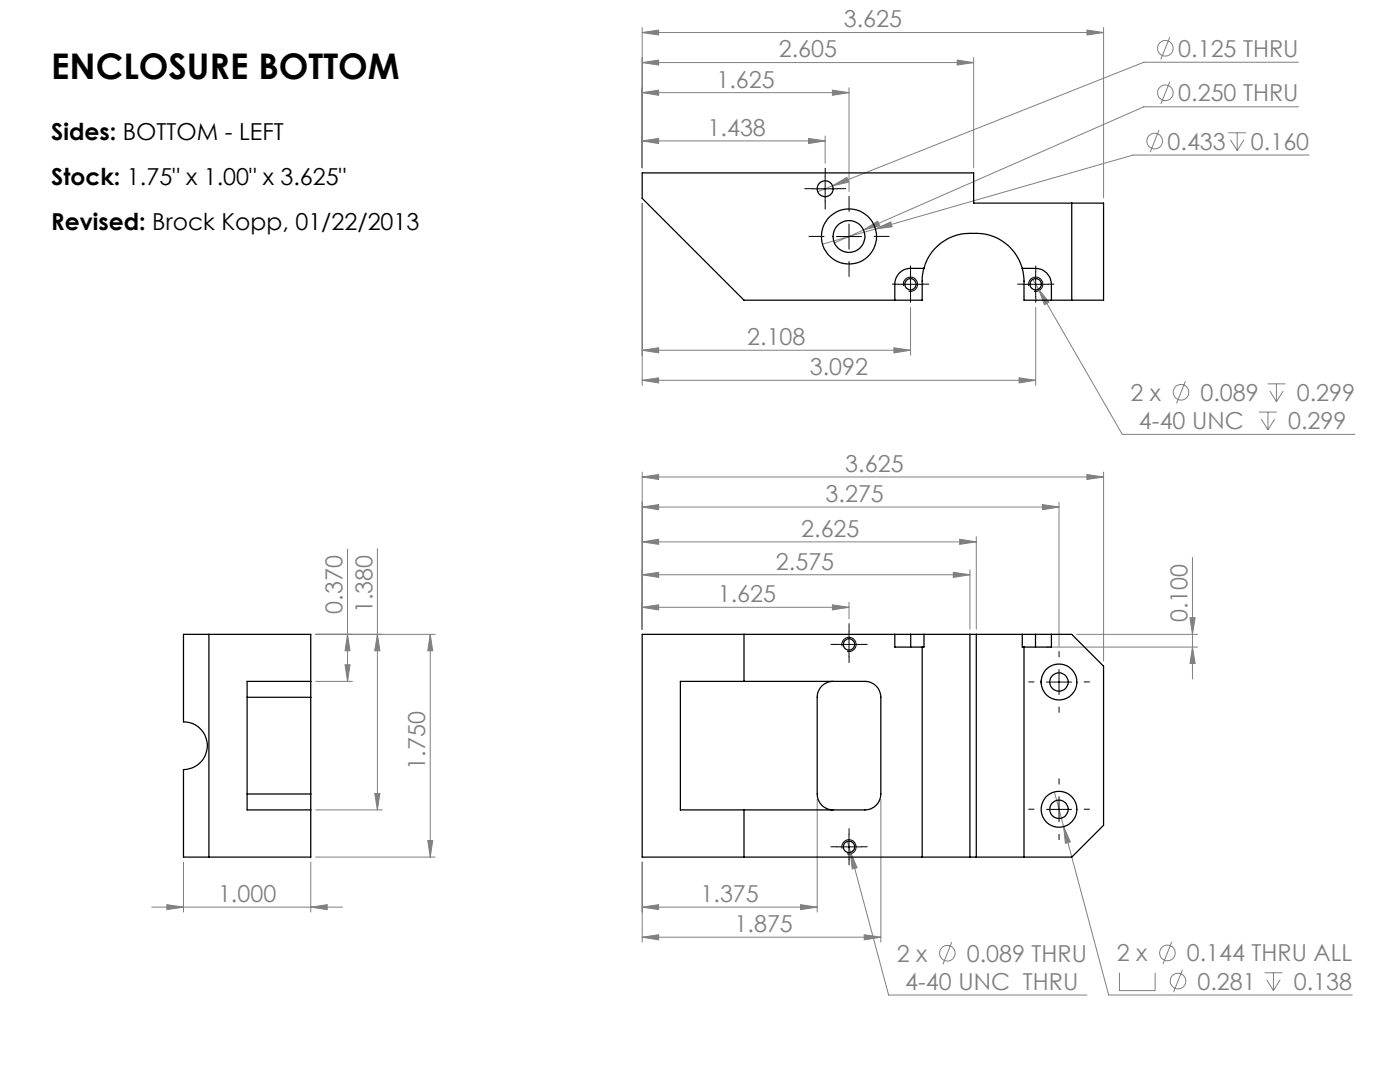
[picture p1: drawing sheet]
<svg xmlns="http://www.w3.org/2000/svg" width="279mm" height="216mm" viewBox="0 0 279 216" stroke-linecap="round" stroke-linejoin="round" font-family="sans-serif">
<g fill="none" stroke="#808080" stroke-width=".2">
<path d="M128.2 18.5l3.2-.5v1zM128.2 12.5l3.2-.5v1zM128.2 6.5l3.2-.5v1zM128.2 5.5v28M128.2 18.5h41.2M128.2 12.5h66.1M128.2 6.5h92M166.1 18l3.3 .5-3.3 .5zM169.4 17.5v20.7M191 12l3.3 .5-3.3 .5zM194.3 11.5v22M216.9 6l3.3 .5-3.3 .5z"/>
<path d="M220.2 5.5v34M233.5 16.3l-1.8 4.4M233.5 7.4l-1.8 4.5M259.2 12.4h-30.9l-62.1 24.7M128.2 28.1l3.2-.5v1zM128.2 28.1h36.5M161.4 27.6l3.3 .5-3.3 .5zM164.7 27.1v5.5M166.2 37.1l2.8-1.7 .4 .9zM166.2 37.1l-3 1.1M231.3 25.9l-1.7 4.5M245.1 26.5h3.6"/>
<path d="M245.6 27.9l1.3 2.2M246.9 26.5v3.6M248.2 27.9l-1.3 2.2M259.2 21.3h-30.9l-56 24.6M261.3 30.9h-35.2l-51.4 14.8M128.2 40.6v36.3M172.3 45.9l2.9-1.8 .4 .9zM172.3 45.9l-5.8 2.6M174.7 45.7l3.1-1.4 .2 1zM174.7 45.7l-10.6 3M206.1 55.7l1.2 2M207.3 57.7l2 2.6-.8 .5z"/>
<path d="M207.3 57.7l16.7 29h46.4M128.2 69.9l3.2-.5v1zM128.2 75.9l3.2-.5v1zM128.2 69.9h53.5M128.2 75.9h78.5M178.4 69.4l3.3 .5-3.3 .5zM181.7 61.3v9.6M203.4 75.4l3.3 .5-3.3 .5zM206.7 61.3v15.6M236.6 76.1l-1.8 4.4M253 76.6h3.5M253.4 78l1.3 2.2"/>
<path d="M254.7 76.6v3.6M256.1 78l-1.4 2.2M128.2 95.2l3.2-.5v1zM128.2 94.2v31.4M128.2 95.2h92M216.9 94.7l3.3 .5-3.3 .5zM220.2 94.2v37.7M251.2 82.2h3.6M251.7 83.6l1.3 2.2M253 82.2v3.6M254.4 83.6l-1.4 2.2M69.4 109.5v26.5"/>
<path d="M75.3 109.5v52.1M128.2 114.7l3.2-.5v1zM128.2 108.1l3.2-.5v1zM128.2 101.2l3.2-.5v1zM128.2 114.7h65.4M128.2 108.1h66.6M128.2 101.2h83.1M190.3 114.2l3.3 .5-3.3 .5zM191.5 107.6l3.3 .5-3.3 .5zM193.6 113.7v11.9M194.8 107.1v18.5M208 100.7l3.3 .5-3.3 .5z"/>
<path d="M211.3 100.2v28.8M238 111.2v24.3M63 126.6h23.9M63 136h7.3M68.9 132.6h1l-.5 3.4zM69.4 126.6l.5 3.3h-1zM75.3 126.6l.5 3.3h-1zM85.9 126.6l.5 3.3h-1zM85.9 126.6v44.4M128.2 121.2l3.2-.5v1zM128.2 121.2h41.2M166.1 120.7l3.3 .5-3.3 .5z"/>
<path d="M169.4 120.2v3.3M208.8 129.1h30.2M214.9 126.6h24.1M237.5 123.3h1l-.5 3.3zM238 129.1l.5 3.3h-1zM74.8 158.3h1l-.5 3.3zM163.1 159.5v22.5M175.8 159.5v28.5M210.4 158l1.9 6.9M36.6 172v10M62 172v10M63 171h23.9"/>
<path d="M63 161.6h13.3M85.4 167.7h1l-.5 3.3zM128.2 172v16M169.1 167.9l.6 2.2M169.7 170.1l1.4 3-1 .3zM169.7 170.1l7.6 28.4h39.6M212.3 164.9l1.3 3.1-1 .3zM212.3 164.9l9 33.6h48.6M30.3 181h38.1M33.3 180.5l3.3 .5-3.3 .5zM62 181l3.3-.5v1zM128.2 187l3.2-.5v1z"/>
<path d="M128.2 181l3.2-.5v1zM128.2 187h47.6M128.2 181h34.9M159.8 180.5l3.3 .5-3.3 .5zM172.5 186.5l3.3 .5-3.3 .5zM189.9 188l-1.7 4.4M223.4 194.1v3.6h7.1v-3.6M233.9 187.9l-1.8 4.5M236 193.5l-1.8 4.5M252.4 194.1h3.5M252.8 195.5l1.3 2.2M254.1 194.1v3.6"/>
<path d="M255.5 195.5l-1.4 2.2"/>
<circle cx="232.6" cy="9.6" r="1.56"/>
<circle cx="232.6" cy="18.5" r="1.55"/>
<circle cx="230.4" cy="28.1" r="1.55"/>
<circle cx="235.7" cy="78.3" r="1.55"/>
<circle cx="189.1" cy="190.2" r="1.55"/>
<circle cx="233" cy="190.1" r="1.55"/>
<circle cx="235.1" cy="195.7" r="1.55"/>
</g>
<g fill="none" stroke="#000" stroke-width=".2">
<path d="M162.2 37.7h5M164.7 35.2v5M166.9 47.2h5M169.4 44.7v5M179.2 56.7h5M180.3 57.1a1.42 1.42 0 0 1 1.3-1.8 1.42 1.42 0 0 1 1.5 1.6 1.42 1.42 0 0 1-1.8 1.2M181.7 54.2v5M204.2 56.7h5M205.3 57.1a1.43 1.43 0 0 1 1.3-1.8 1.43 1.43 0 0 1 1.5 1.5 1.43 1.43 0 0 1-1.8 1.3M206.7 54.2v5M166.9 128.6h5M168.1 129a1.41 1.41 0 0 1 1.2-1.8 1.41 1.41 0 0 1 1.5 1.5 1.41 1.41 0 0 1-1.7 1.3"/>
<path d="M169.4 126.1v5M208.8 136.1h5.1M211.3 133.6v5M211.3 159v5M166.9 169h5M168.1 169.3a1.42 1.42 0 0 1 1.2-1.7 1.42 1.42 0 0 1 1.6 1.5 1.42 1.42 0 0 1-1.8 1.3M169.4 166.5v5M208.8 161.5h5.1"/>
</g>
<g fill="none" stroke="#000" stroke-width=".2" stroke-dasharray="15.2 1.3 1.3 1.3">
<path d="M162.2 37.6h-1.6M164.7 35.1v-1.5M167.2 37.6h1.6M164.4 47.2h-3M164.7 40.1v1.6M169.4 42.2v-3M169.4 52.2v3M174.4 47.2h3M179.2 56.7h-1.1M181.7 54.2v-1.1M181.7 59.2v1.1M184.2 56.7h1.1"/>
<path d="M204.2 56.7h-1.1M206.7 54.2v-1.1M206.7 59.2v1.1M209.2 56.7h1.1M166.9 128.6h-1.1M169.4 131.1v1.1M169.4 126.1v-1.7M171.9 128.6h1.2M206.4 136.1h-1.1M211.4 131.1v-1.1M216.4 136.1h1M211.4 156.5v-1.1"/>
<path d="M211.4 141.1v1M166.9 169h-1.1M169.4 171.5v1.1M169.4 166.5v-1.2M171.9 169h1.2M206.4 161.5h-1.1M211.4 166.5v1M216.4 161.5h1"/>
</g>
<g fill="#808080">
<path d="M169.7 170.1l.4 3.3 1-.3zM212.3 164.9l.3 3.4 1-.3zM207.3 57.7l1.2 3.1 .8-.5zM172.3 45.9l3.3-.9-.4-.9zM174.7 45.7l3.3-.4-.2-1zM166.2 37.1l3.2-.8-.4-.9z"/>
<path d="M128.2 114.7l3.2-.5v1zM190.3 114.2l3.3 .5-3.3 .5zM128.2 108.1l3.2-.5v1zM191.5 107.6l3.3 .5-3.3 .5z"/>
<path d="M128.2 121.2l3.2-.5v1zM166.1 120.7l3.3 .5-3.3 .5zM128.2 187l3.2-.5v1zM172.5 186.5l3.3 .5-3.3 .5zM128.2 101.2l3.2-.5v1zM208 100.7l3.3 .5-3.3 .5zM128.2 95.2l3.2-.5v1zM216.9 94.7l3.3 .5-3.3 .5zM128.2 181l3.2-.5v1zM159.8 180.5l3.3 .5-3.3 .5z"/>
<path d="M85.4 167.7h1l-.5 3.3zM85.9 126.6l.5 3.3h-1z"/>
<path d="M238 129.1l.5 3.3h-1zM237.5 123.3h1l-.5 3.3z"/>
<path d="M69.4 126.6l.5 3.3h-1zM68.9 132.6h1l-.5 3.4zM75.3 126.6l.5 3.3h-1zM74.8 158.3h1l-.5 3.3z"/>
<path d="M128.2 28.1l3.2-.5v1zM161.4 27.6l3.3 .5-3.3 .5zM128.2 18.5l3.2-.5v1zM166.1 18l3.3 .5-3.3 .5zM128.2 12.5l3.2-.5v1zM191 12l3.3 .5-3.3 .5zM128.2 6.5l3.2-.5v1zM216.9 6l3.3 .5-3.3 .5zM128.2 69.9l3.2-.5v1zM178.4 69.4l3.3 .5-3.3 .5zM128.2 75.9l3.2-.5v1zM203.4 75.4l3.3 .5-3.3 .5zM33.3 180.5l3.3 .5-3.3 .5zM62 181l3.3-.5v1z"/>
</g>
<g fill="none" stroke="#000" stroke-width=".25">
<path d="M184.4 53.6a9.6 9.6 0 0 1 10.4-7 9.5 9.5 0 0 1 9.2 7M184.4 53.6h-2.6a3.1 3.1 0 0 0-3.2 3.1v3.2M184.4 53.6l-.4 1.8v4.5h-35.5l-20.3-20.3v-5.1h66.1v6h25.9v19.4h-15.8v-4.1l-.4-2.2M204 53.6h2.7a3.2 3.2 0 0 1 3.1 3.1v3.2M207.8 56.7v.1M213.9 40.5v19.4M41.7 126.6v44.4M49.3 139.1h12.7M62 136v-9.4h-25.4v17.4a4.8 4.8 0 0 1 4.8 4.8 4.8 4.8 0 0 1-4.8 4.8v17.4h25.4v-9.4M62 136v3.1M62 136h-12.7v25.6h12.7M62 139.1v19.3"/>
<path d="M135.8 136h36.8a3.2 3.2 0 0 1 3.2 3.1v19.3a3.2 3.2 0 0 1-3.2 3.2h-36.8zM148.5 126.6v9.4M166.3 136a3.1 3.1 0 0 0-3.2 3.1v19.3a3.1 3.1 0 0 0 3.2 3.2M178.6 126.6h3.2M178.6 126.6h-50.4v44.4h55.8M178.6 126.6v2.5h5.4M181.8 126.6h2.6M181.8 126.6v2.5M184 129.1v41.9M184.4 126.6v2.5h-.4M184.4 126.6h9.2M193.6 126.6h1.2"/>
<path d="M193.6 126.6v44.4M194.8 126.6h9.2M194.8 126.6v44.4M204 126.6v2.5h.4M204 126.6h2.7M204.4 129.1v41.9M206.7 126.6h3.1M206.7 126.6v2.5M207.8 135.9v.4M209.8 126.6h4.1l6.3 6.3v31.8l-6.3 6.3h-9.5M209.8 126.6v2.5h-5.4M49.3 158.4h12.7"/>
<path d="M62 158.4v3.2M148.5 161.6v9.4M184 171h9.6M193.6 171h1.2M194.8 171h9.6"/>
<circle cx="164.7" cy="37.7" r="1.59"/>
<circle cx="169.4" cy="47.2" r="3.2"/>
<circle cx="169.4" cy="47.2" r="5.5"/>
<circle cx="181.7" cy="56.7" r="1.12"/>
<circle cx="206.7" cy="56.7" r="1.12"/>
<circle cx="169.4" cy="128.6" r="1.13"/>
<circle cx="211.3" cy="136.1" r="3.6"/>
<circle cx="211.3" cy="136.1" r="1.84"/>
<circle cx="169.4" cy="169" r="1.13"/>
<circle cx="211.3" cy="161.5" r="3.6"/>
<circle cx="211.3" cy="161.5" r="1.84"/>
</g>
<text font-size="7.1" x="10.2" y="15.8">ENCLOSURE BOTTOM</text>
<g font-size="4.7" fill="#808080">
<text x="168.4" y="5.5">3.625</text>
<text x="155.4" y="11.5">2.605</text>
<text x="235.2" y="11.3">0.125 THRU</text>
<text x="143" y="17.5">1.625</text>
<text x="235.2" y="20.2">0.250 THRU</text>
<text x="141.2" y="27.1">1.438</text>
<text x="233" y="29.8">0.433</text>
<text x="249.7" y="29.8">0.160</text>
<text x="149.1" y="68.9">2.108</text>
<text x="161.6" y="74.9">3.092</text>
<text x="225.6" y="80">2 x</text>
<text x="239.6" y="80">0.089</text>
<text x="258.8" y="80">0.299</text>
<text x="227.3" y="85.6">4-40 UNC</text>
<text x="257.1" y="85.6">0.299</text>
<text x="168.7" y="94.2">3.625</text>
<text x="164.8" y="100.2">3.275</text>
<text x="159.9" y="107.1">2.625</text>
<text x="154.9" y="113.7">2.575</text>
<text x="68.4" y="122.4" transform="rotate(-90 68.4 122.4)">0.370</text>
<text x="74.3" y="122.4" transform="rotate(-90 74.3 122.4)">1.380</text>
<text x="143.3" y="120.2">1.625</text>
<text x="237" y="124.1" transform="rotate(-90 237 124.1)">0.100</text>
<text x="84.9" y="153.6" transform="rotate(-90 84.9 153.6)">1.750</text>
<text x="43.5" y="180">1.000</text>
<text x="139.8" y="180">1.375</text>
<text x="146.6" y="186">1.875</text>
<text x="179" y="191.9">2 x</text>
<text x="192.9" y="191.9">0.089 THRU</text>
<text x="222.9" y="191.8">2 x</text>
<text x="236.9" y="191.8">0.144 THRU ALL</text>
<text x="180.7" y="197.5">4-40 UNC THRU</text>
<text x="239" y="197.5">0.281</text>
<text x="258.2" y="197.5">0.138</text>
</g>
<g font-size="4.7">
<text x="10.2" y="27.9">Sides: BOTTOM - LEFT</text>
<text x="10.2" y="36.9">Stock: 1.75&quot; x 1.00&quot; x 3.625&quot;</text>
<text x="10.2" y="46">Revised: Brock Kopp, 01/22/2013</text>
</g>
</svg>
